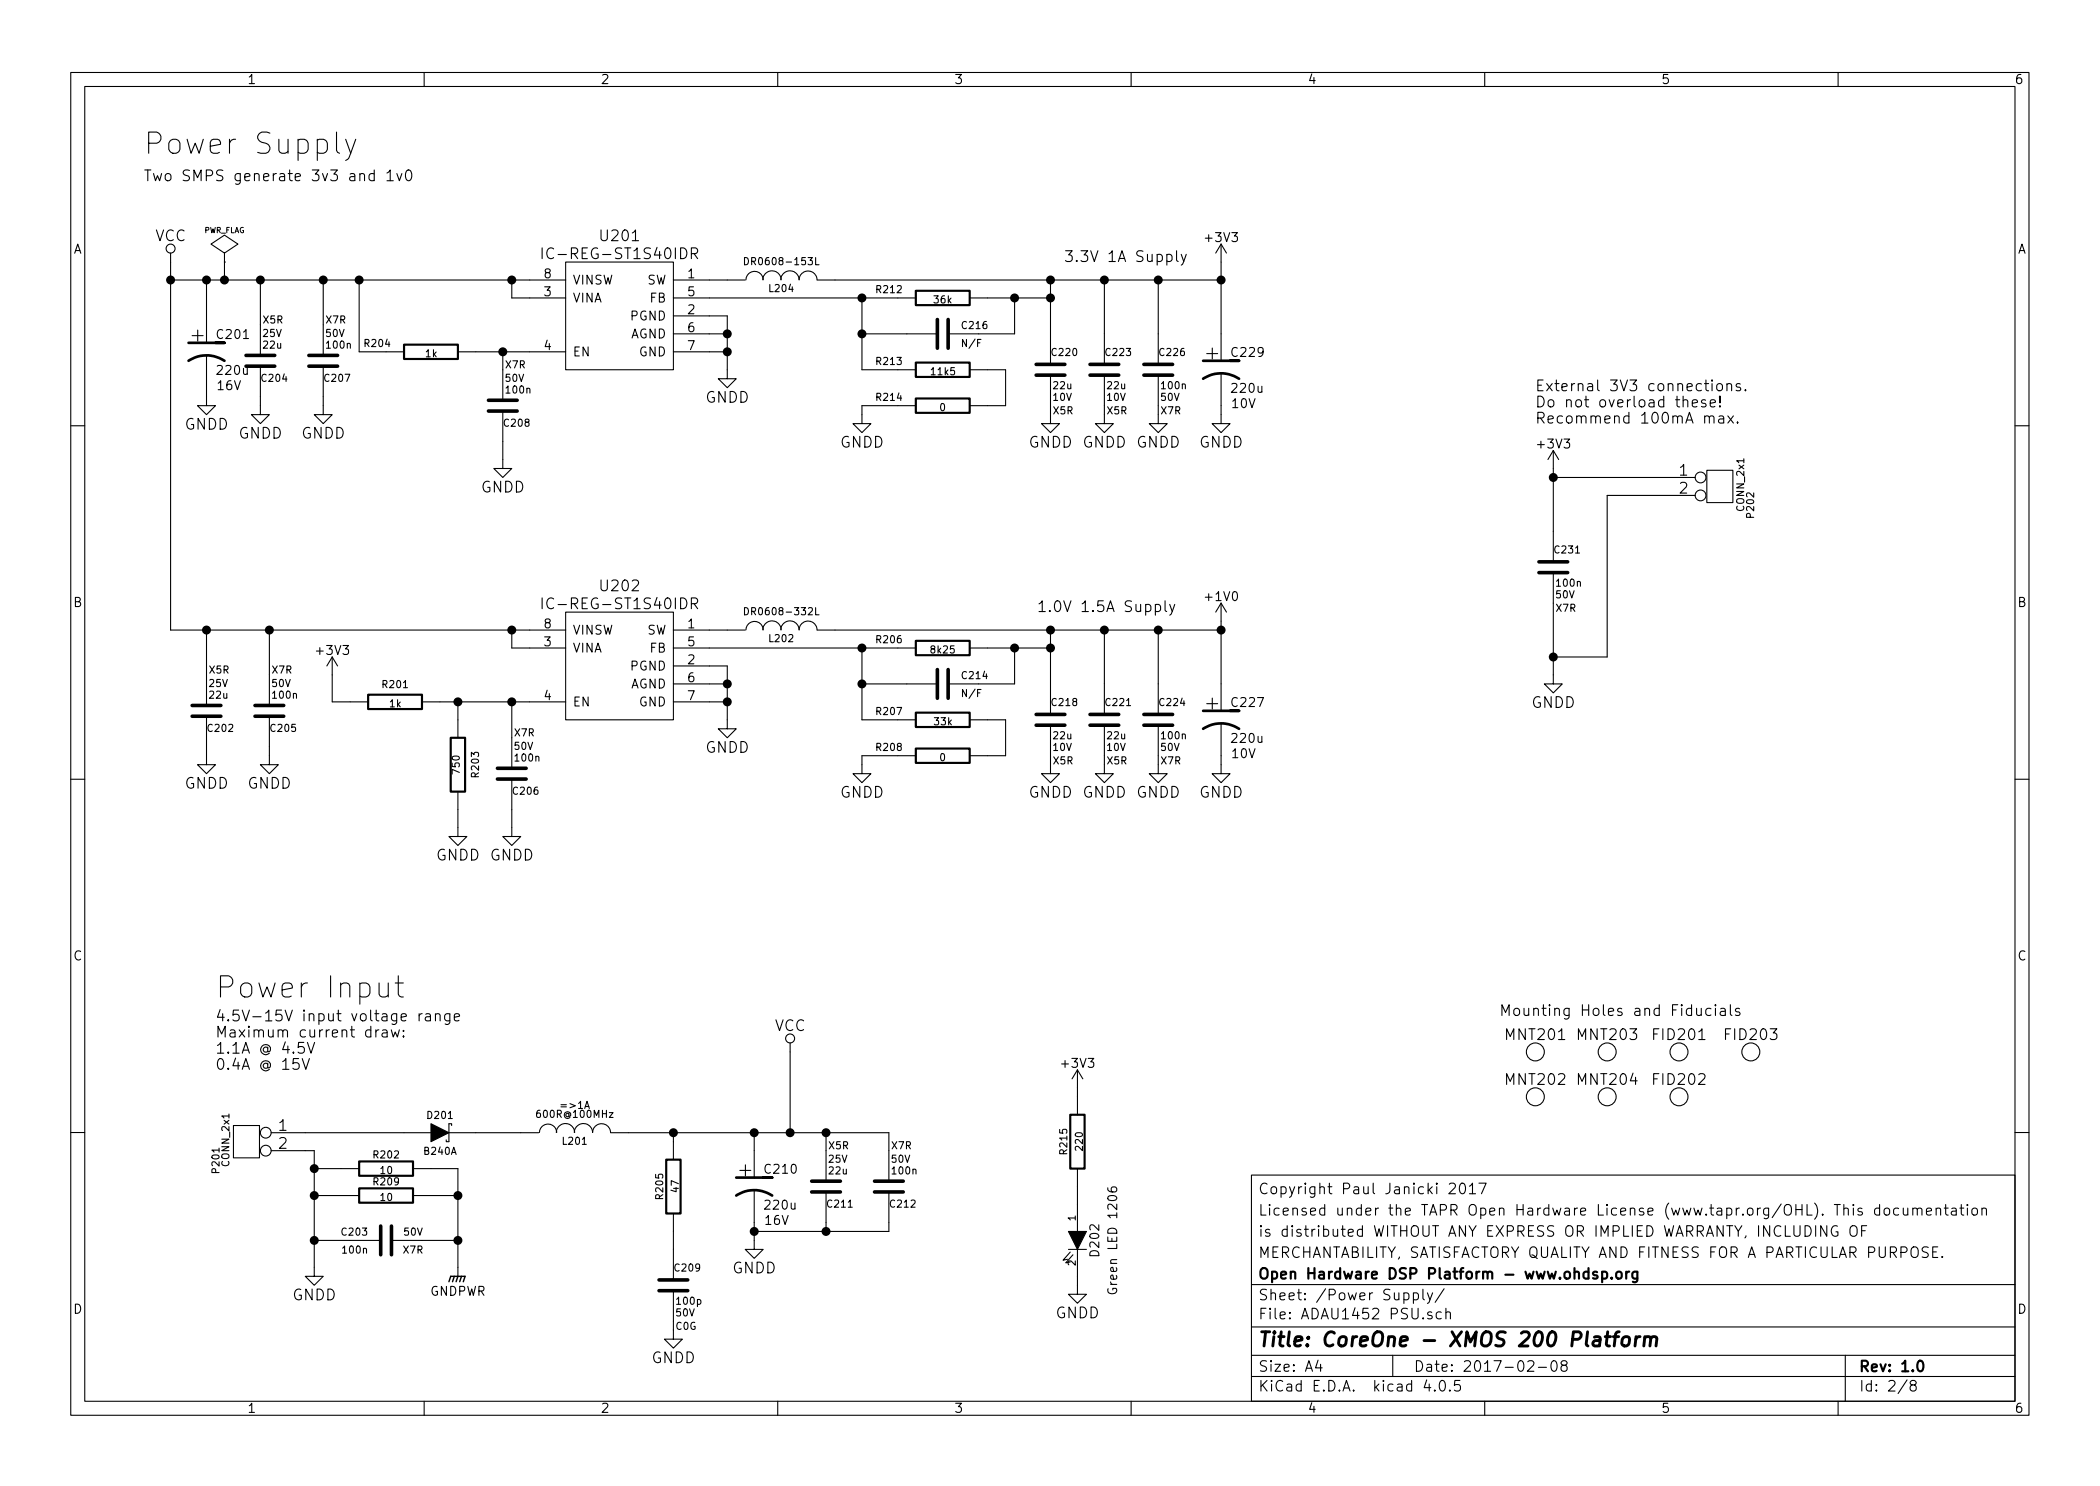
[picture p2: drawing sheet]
EESchema Schematic File Version 2
LIBS:power
LIBS:MyKiCadLibs-Lib
LIBS:DEV-CoreOne-cache
EELAYER 25 0
EELAYER END
$Descr A4 11693 8268
encoding utf-8
Sheet 2 8
Title "CoreOne - XMOS 200 Platform"
Date "2017-02-08"
Rev "1.0"
Comp "Open Hardware DSP Platform - www.ohdsp.org"
Comment1 "MERCHANTABILITY, SATISFACTORY QUALITY AND FITNESS FOR A PARTICULAR PURPOSE."
Comment2 "is distributed WITHOUT ANY EXPRESS OR IMPLIED WARRANTY, INCLUDING OF"
Comment3 "Licensed under the TAPR Open Hardware License (www.tapr.org/OHL). This documentation"
Comment4 "Copyright Paul Janicki 2017"
$EndDescr
$Comp
L GNDD #PWR07
U 1 1
P 1150 4200
F 0 "#PWR07" H 1150 3950 60  0001 C CNN
F 1 "GNDD" H 1150 4050 60  0000 C CNN
F 2 "" H 1150 4200 60  0000 C CNN
F 3 "" H 1150 4200 60  0000 C CNN
	1    1150 4200
	1    0    0    -1  
$EndComp
$Comp
L GNDD #PWR08
U 1 1
P 4050 4000
F 0 "#PWR08" H 4050 3750 60  0001 C CNN
F 1 "GNDD" H 4050 3850 60  0000 C CNN
F 2 "" H 4050 4000 60  0000 C CNN
F 3 "" H 4050 4000 60  0000 C CNN
	1    4050 4000
	1    0    0    -1  
$EndComp
$Comp
L GNDD #PWR09
U 1 1
P 5850 4250
F 0 "#PWR09" H 5850 4000 60  0001 C CNN
F 1 "GNDD" H 5850 4100 60  0000 C CNN
F 2 "" H 5850 4250 60  0000 C CNN
F 3 "" H 5850 4250 60  0000 C CNN
	1    5850 4250
	1    0    0    -1  
$EndComp
$Comp
L GNDD #PWR010
U 1 1
P 1150 2200
F 0 "#PWR010" H 1150 1950 60  0001 C CNN
F 1 "GNDD" H 1150 2050 60  0000 C CNN
F 2 "" H 1150 2200 60  0000 C CNN
F 3 "" H 1150 2200 60  0000 C CNN
	1    1150 2200
	1    0    0    -1  
$EndComp
$Comp
L VCC #PWR011
U 1 1
P 950 1450
F 0 "#PWR011" H 950 1300 60  0001 C CNN
F 1 "VCC" H 950 1600 60  0000 C CNN
F 2 "" H 950 1450 60  0000 C CNN
F 3 "" H 950 1450 60  0000 C CNN
	1    950  1450
	1    0    0    -1  
$EndComp
$Comp
L GNDD #PWR012
U 1 1
P 1500 4200
F 0 "#PWR012" H 1500 3950 60  0001 C CNN
F 1 "GNDD" H 1500 4050 60  0000 C CNN
F 2 "" H 1500 4200 60  0000 C CNN
F 3 "" H 1500 4200 60  0000 C CNN
	1    1500 4200
	1    0    0    -1  
$EndComp
$Comp
L GNDD #PWR013
U 1 1
P 6450 4250
F 0 "#PWR013" H 6450 4000 60  0001 C CNN
F 1 "GNDD" H 6450 4100 60  0000 C CNN
F 2 "" H 6450 4250 60  0000 C CNN
F 3 "" H 6450 4250 60  0000 C CNN
	1    6450 4250
	1    0    0    -1  
$EndComp
Text Notes 800  850  0    118  ~ 0
Power Supply
$Comp
L VCC #PWR014
U 1 1
P 4400 5850
F 0 "#PWR014" H 4400 5700 60  0001 C CNN
F 1 "VCC" H 4400 6000 60  0000 C CNN
F 2 "" H 4400 5850 60  0000 C CNN
F 3 "" H 4400 5850 60  0000 C CNN
	1    4400 5850
	1    0    0    -1  
$EndComp
$Comp
L PWR_FLAG #FLG015
U 1 1
P 1250 1450
F 0 "#FLG015" H 1250 1545 30  0001 C CNN
F 1 "PWR_FLAG" H 1250 1630 30  0000 C CNN
F 2 "" H 1250 1450 60  0000 C CNN
F 3 "" H 1250 1450 60  0000 C CNN
	1    1250 1450
	1    0    0    -1  
$EndComp
$Comp
L GNDD #PWR016
U 1 1
P 1750 7050
F 0 "#PWR016" H 1750 6800 60  0001 C CNN
F 1 "GNDD" H 1750 6900 60  0000 C CNN
F 2 "" H 1750 7050 60  0000 C CNN
F 3 "" H 1750 7050 60  0000 C CNN
	1    1750 7050
	1    0    0    -1  
$EndComp
$Comp
L GNDD #PWR017
U 1 1
P 4200 6900
F 0 "#PWR017" H 4200 6650 60  0001 C CNN
F 1 "GNDD" H 4200 6750 60  0000 C CNN
F 2 "" H 4200 6900 60  0000 C CNN
F 3 "" H 4200 6900 60  0000 C CNN
	1    4200 6900
	1    0    0    -1  
$EndComp
$Comp
L GNDD #PWR018
U 1 1
P 3750 7400
F 0 "#PWR018" H 3750 7150 60  0001 C CNN
F 1 "GNDD" H 3750 7250 60  0000 C CNN
F 2 "" H 3750 7400 60  0000 C CNN
F 3 "" H 3750 7400 60  0000 C CNN
	1    3750 7400
	1    0    0    -1  
$EndComp
Text Notes 1200 5950 0    60   ~ 0
4.5V-15V input voltage range\nMaximum current draw:\n1.1A @ 4.5V\n0.4A @ 15V
$Comp
L LED D202
U 1 1
P 6000 6900
F 0 "D202" H 6000 7000 50  0000 C CNN
F 1 "Green LED 1206" H 6000 7100 50  0000 C CNN
F 2 "MyKiCadLibs-Footprints:SMD-1206" H 6000 6900 60  0001 C CNN
F 3 "" H 6000 6900 60  0000 C CNN
F 4 "1206" H 6000 6900 60  0001 C CNN "Size"
F 5 "Green LED - SMD - Vf 1.8V to 2.2V" H 6000 6900 60  0001 C CNN "Description"
	1    6000 6900
	0    1    1    0   
$EndComp
$Comp
L GNDD #PWR019
U 1 1
P 6000 7150
F 0 "#PWR019" H 6000 6900 60  0001 C CNN
F 1 "GNDD" H 6000 7000 60  0000 C CNN
F 2 "" H 6000 7150 60  0000 C CNN
F 3 "" H 6000 7150 60  0000 C CNN
	1    6000 7150
	1    0    0    -1  
$EndComp
Text Notes 1200 5550 0    118  ~ 0
Power Input
Text Notes 800  1000 0    60   ~ 0
Two SMPS generate 3v3 and 1v0
$Comp
L GNDD #PWR020
U 1 1
P 6150 4250
F 0 "#PWR020" H 6150 4000 60  0001 C CNN
F 1 "GNDD" H 6150 4100 60  0000 C CNN
F 2 "" H 6150 4250 60  0000 C CNN
F 3 "" H 6150 4250 60  0000 C CNN
	1    6150 4250
	1    0    0    -1  
$EndComp
Text Notes 5775 3400 0    60   ~ 0
1.0V 1.5A Supply
Text Notes 8550 2350 0    60   ~ 0
External 3V3 connections.\nDo not overload these!\nRecommend 100mA max.\n
$Comp
L MNT_HOLE MNT201
U 1 1
P 8550 5850
F 0 "MNT201" H 8550 5950 60  0000 C CNN
F 1 "MNT_HOLE" H 8550 5950 60  0001 C CNN
F 2 "MyKiCadLibs-Footprints:MNT_HOLE_3.2mm" H 8550 5950 60  0001 C CNN
F 3 "" H 8550 5950 60  0000 C CNN
F 4 "Mounting hole" H 8550 5850 60  0001 C CNN "Description"
	1    8550 5850
	1    0    0    -1  
$EndComp
Text Notes 8350 5650 0    60   ~ 0
Mounting Holes and Fiducials
$Comp
L MNT_HOLE FID201
U 1 1
P 9350 5850
F 0 "FID201" H 9350 5950 60  0000 C CNN
F 1 "MNT_HOLE" H 9350 5950 60  0001 C CNN
F 2 "MyKiCadLibs-Footprints:FID-1MM-3MM" H 9350 5950 60  0001 C CNN
F 3 "" H 9350 5950 60  0000 C CNN
F 4 "Fiducial" H 9350 5850 60  0001 C CNN "Description"
	1    9350 5850
	1    0    0    -1  
$EndComp
$Comp
L CP1 C201
U 1 1
P 1150 1950
F 0 "C201" H 1200 2050 50  0000 L CNN
F 1 "220u" H 1200 1850 50  0000 L CNN
F 2 "MyKiCadLibs-Footprints:CAP-TH-D6.3mmP2.5mm" H 1150 1950 60  0001 C CNN
F 3 "" H 1150 1950 60  0000 C CNN
F 4 "16V" H 1205 1765 50  0000 L CNN "Voltage"
F 5 "2.5mm pitch, 6.3mm diameter" H 1150 2250 40  0001 L CNN "Type"
F 6 "Aluminium electrolytic capacitor" H 1150 2350 40  0001 L CNN "Description"
	1    1150 1950
	1    0    0    -1  
$EndComp
$Comp
L CP1 C210
U 1 1
P 4200 6600
F 0 "C210" H 4250 6700 50  0000 L CNN
F 1 "220u" H 4250 6500 50  0000 L CNN
F 2 "MyKiCadLibs-Footprints:CAP-TH-D6.3mmP2.5mm" H 4200 6600 60  0001 C CNN
F 3 "" H 4200 6600 60  0000 C CNN
F 4 "16V" H 4255 6415 50  0000 L CNN "Voltage"
F 5 "2.5mm pitch, 6.3mm diameter" H 4200 6900 40  0001 L CNN "Type"
F 6 "Aluminium electrolytic capacitor" H 4200 7000 40  0001 L CNN "Description"
	1    4200 6600
	1    0    0    -1  
$EndComp
$Comp
L C C209
U 1 1
P 3750 7150
F 0 "C209" H 3750 7250 40  0000 L CNN
F 1 "100p" H 3760 7065 40  0000 L CNN
F 2 "MyKiCadLibs-Footprints:SMD-0805" H 3788 7000 30  0001 C CNN
F 3 "" H 3750 7250 60  0000 C CNN
F 4 "50V" H 3815 7000 40  0000 C CNN "Voltage"
F 5 "C0G" H 3820 6925 40  0000 C CNN "Type"
F 6 "Ceramic capacitor" H 3750 7450 40  0001 L CNN "Description"
F 7 "5%" H 4150 7650 40  0001 C CNN "Tolerance"
F 8 "0805" H 3750 7150 60  0001 C CNN "Size"
	1    3750 7150
	1    0    0    -1  
$EndComp
$Comp
L CP1 C227
U 1 1
P 6800 4000
F 0 "C227" H 6850 4100 50  0000 L CNN
F 1 "220u" H 6850 3900 50  0000 L CNN
F 2 "MyKiCadLibs-Footprints:CAP-TH-D6.3mmP2.5mm" H 6800 4000 60  0001 C CNN
F 3 "" H 6800 4000 60  0000 C CNN
F 4 "10V" H 6855 3815 50  0000 L CNN "Voltage"
F 5 "2.5mm pitch, 6.3mm diameter" H 6800 4300 40  0001 L CNN "Type"
F 6 "Low impedance aluminium electrolytic capacitor - Panasonic FC, FR or similar" H 6800 4400 40  0001 L CNN "Description"
	1    6800 4000
	1    0    0    -1  
$EndComp
$Comp
L INDUCTOR L201
U 1 1
P 3200 6300
F 0 "L201" V 3150 6300 40  0000 C CNN
F 1 "600R@100MHz" V 3300 6300 40  0000 C CNN
F 2 "MyKiCadLibs-Footprints:SMD-0805" H 3200 6300 60  0001 C CNN
F 3 "" H 3200 6300 60  0000 C CNN
F 4 "=>1A" V 3350 6300 40  0000 C CNN "Current"
F 5 "Ferrite bead, current rating 1A or higher, 600R@100MHz" V 3400 6350 40  0001 C CNN "Description"
F 6 "0805" V 3200 6300 60  0001 C CNN "Size"
	1    3200 6300
	0    -1   -1   0   
$EndComp
$Comp
L CONN_2x1 P201
U 1 1
P 1700 6300
F 0 "P201" V 2195 6145 40  0000 C CNN
F 1 "CONN_2x1" V 2140 6260 40  0000 C CNN
F 2 "MyKiCadLibs-Footprints:CONN-2WAY-2.54mm-3.81mm-SPACING" H 2040 6190 60  0001 C CNN
F 3 "" H 2040 6190 60  0000 C CNN
F 4 "2 way screw terminal, any 2.54mm to 3.81mm pitch part" H 1950 6050 40  0001 C CNN "Description"
	1    1700 6300
	-1   0    0    -1  
$EndComp
$Comp
L CONN_2x1 P202
U 1 1
P 9250 2650
F 0 "P202" V 9745 2495 40  0000 C CNN
F 1 "CONN_2x1" V 9690 2610 40  0000 C CNN
F 2 "MyKiCadLibs-Footprints:CONN_SIL_2_1MM" H 9590 2540 60  0001 C CNN
F 3 "" H 9590 2540 60  0000 C CNN
F 4 "1x2 2.54mm pitch pin header" H 9500 2400 40  0001 C CNN "Description"
	1    9250 2650
	1    0    0    -1  
$EndComp
$Comp
L C C212
U 1 1
P 4950 6600
F 0 "C212" H 4950 6700 40  0000 L CNN
F 1 "100n" H 4960 6515 40  0000 L CNN
F 2 "MyKiCadLibs-Footprints:SMD-0805" H 4988 6450 30  0001 C CNN
F 3 "" H 4950 6700 60  0000 C CNN
F 4 "50V" H 5015 6450 40  0000 C CNN "Voltage"
F 5 "X7R" H 5020 6375 40  0000 C CNN "Type"
F 6 "Ceramic capacitor" H 4950 6900 40  0001 L CNN "Description"
F 7 "10%" H 5350 7100 40  0001 C CNN "Tolerance"
F 8 "0805" H 4950 6600 60  0001 C CNN "Size"
	1    4950 6600
	1    0    0    1   
$EndComp
$Comp
L C C211
U 1 1
P 4600 6600
F 0 "C211" H 4600 6700 40  0000 L CNN
F 1 "22u" H 4610 6515 40  0000 L CNN
F 2 "MyKiCadLibs-Footprints:SMD-0805" H 4638 6450 30  0001 C CNN
F 3 "" H 4600 6700 60  0000 C CNN
F 4 "25V" H 4665 6450 40  0000 C CNN "Voltage"
F 5 "X5R" H 4670 6375 40  0000 C CNN "Type"
F 6 "Ceramic capacitor" H 4600 6900 40  0001 L CNN "Description"
F 7 "20%" H 5000 7100 40  0001 C CNN "Tolerance"
F 8 "0805" H 4600 6600 60  0001 C CNN "Size"
	1    4600 6600
	1    0    0    1   
$EndComp
$Comp
L C C231
U 1 1
P 8650 3150
F 0 "C231" H 8650 3250 40  0000 L CNN
F 1 "100n" H 8660 3065 40  0000 L CNN
F 2 "MyKiCadLibs-Footprints:SMD-0805" H 8688 3000 30  0001 C CNN
F 3 "" H 8650 3250 60  0000 C CNN
F 4 "50V" H 8715 3000 40  0000 C CNN "Voltage"
F 5 "X7R" H 8720 2925 40  0000 C CNN "Type"
F 6 "Ceramic capacitor" H 8650 3450 40  0001 L CNN "Description"
F 7 "10%" H 9050 3650 40  0001 C CNN "Tolerance"
F 8 "0805" H 8650 3150 60  0001 C CNN "Size"
	1    8650 3150
	1    0    0    -1  
$EndComp
$Comp
L C C218
U 1 1
P 5850 4000
F 0 "C218" H 5850 4100 40  0000 L CNN
F 1 "22u" H 5860 3915 40  0000 L CNN
F 2 "MyKiCadLibs-Footprints:SMD-0805" H 5888 3850 30  0001 C CNN
F 3 "" H 5850 4100 60  0000 C CNN
F 4 "10V" H 5915 3850 40  0000 C CNN "Voltage"
F 5 "X5R" H 5920 3775 40  0000 C CNN "Type"
F 6 "Ceramic capacitor" H 5850 4300 40  0001 L CNN "Description"
F 7 "20%" H 6250 4500 40  0001 C CNN "Tolerance"
F 8 "0805" H 5850 4000 60  0001 C CNN "Size"
	1    5850 4000
	1    0    0    -1  
$EndComp
$Comp
L C C221
U 1 1
P 6150 4000
F 0 "C221" H 6150 4100 40  0000 L CNN
F 1 "22u" H 6160 3915 40  0000 L CNN
F 2 "MyKiCadLibs-Footprints:SMD-0805" H 6188 3850 30  0001 C CNN
F 3 "" H 6150 4100 60  0000 C CNN
F 4 "10V" H 6215 3850 40  0000 C CNN "Voltage"
F 5 "X5R" H 6220 3775 40  0000 C CNN "Type"
F 6 "Ceramic capacitor" H 6150 4300 40  0001 L CNN "Description"
F 7 "20%" H 6550 4500 40  0001 C CNN "Tolerance"
F 8 "0805" H 6150 4000 60  0001 C CNN "Size"
	1    6150 4000
	1    0    0    -1  
$EndComp
$Comp
L C C224
U 1 1
P 6450 4000
F 0 "C224" H 6450 4100 40  0000 L CNN
F 1 "100n" H 6460 3915 40  0000 L CNN
F 2 "MyKiCadLibs-Footprints:SMD-0805" H 6488 3850 30  0001 C CNN
F 3 "" H 6450 4100 60  0000 C CNN
F 4 "50V" H 6515 3850 40  0000 C CNN "Voltage"
F 5 "X7R" H 6520 3775 40  0000 C CNN "Type"
F 6 "Ceramic capacitor" H 6450 4300 40  0001 L CNN "Description"
F 7 "10%" H 6850 4500 40  0001 C CNN "Tolerance"
F 8 "0805" H 6450 4000 60  0001 C CNN "Size"
	1    6450 4000
	1    0    0    -1  
$EndComp
$Comp
L C C205
U 1 1
P 1500 3950
F 0 "C205" H 1500 4050 40  0000 L CNN
F 1 "100n" H 1510 3865 40  0000 L CNN
F 2 "MyKiCadLibs-Footprints:SMD-0805" H 1538 3800 30  0001 C CNN
F 3 "" H 1500 4050 60  0000 C CNN
F 4 "50V" H 1565 3800 40  0000 C CNN "Voltage"
F 5 "X7R" H 1570 3725 40  0000 C CNN "Type"
F 6 "Ceramic capacitor" H 1500 4250 40  0001 L CNN "Description"
F 7 "10%" H 1900 4450 40  0001 C CNN "Tolerance"
F 8 "0805" H 1500 3950 60  0001 C CNN "Size"
	1    1500 3950
	1    0    0    1   
$EndComp
$Comp
L C C202
U 1 1
P 1150 3950
F 0 "C202" H 1150 4050 40  0000 L CNN
F 1 "22u" H 1160 3865 40  0000 L CNN
F 2 "MyKiCadLibs-Footprints:SMD-0805" H 1188 3800 30  0001 C CNN
F 3 "" H 1150 4050 60  0000 C CNN
F 4 "25V" H 1215 3800 40  0000 C CNN "Voltage"
F 5 "X5R" H 1220 3725 40  0000 C CNN "Type"
F 6 "Ceramic capacitor" H 1150 4250 40  0001 L CNN "Description"
F 7 "20%" H 1550 4450 40  0001 C CNN "Tolerance"
F 8 "0805" H 1150 3950 60  0001 C CNN "Size"
	1    1150 3950
	1    0    0    1   
$EndComp
$Comp
L R R201
U 1 1
P 2200 3900
F 0 "R201" V 2100 3900 40  0000 C CNN
F 1 "1k" V 2207 3901 40  0000 C CNN
F 2 "MyKiCadLibs-Footprints:SMD-0805" V 2130 3900 30  0001 C CNN
F 3 "" V 2120 3900 30  0000 C CNN
F 4 "100mW" V 2300 3900 40  0001 C CNN "Power"
F 5 "Thick or thin film resistor" V 2445 3900 40  0001 C CNN "Description"
F 6 "0805" V 2375 3900 40  0001 C CNN "Size"
F 7 "1%" V 2525 3900 40  0001 C CNN "Tolerance"
	1    2200 3900
	0    1    1    0   
$EndComp
$Comp
L R R206
U 1 1
P 5250 3600
F 0 "R206" V 5200 3900 40  0000 C CNN
F 1 "8k25" V 5257 3601 40  0000 C CNN
F 2 "MyKiCadLibs-Footprints:SMD-0805" V 5180 3600 30  0001 C CNN
F 3 "" V 5170 3600 30  0000 C CNN
F 4 "100mW" V 5350 3600 40  0001 C CNN "Power"
F 5 "Thick or thin film resistor" V 5495 3600 40  0001 C CNN "Description"
F 6 "0805" V 5425 3600 40  0001 C CNN "Size"
F 7 "1%" V 5575 3600 40  0001 C CNN "Tolerance"
	1    5250 3600
	0    -1   1    0   
$EndComp
$Comp
L R R207
U 1 1
P 5250 4000
F 0 "R207" V 5200 3700 40  0000 C CNN
F 1 "33k" V 5257 4001 40  0000 C CNN
F 2 "MyKiCadLibs-Footprints:SMD-0805" V 5180 4000 30  0001 C CNN
F 3 "" V 5170 4000 30  0000 C CNN
F 4 "100mW" V 5350 4000 40  0001 C CNN "Power"
F 5 "Thick or thin film resistor" V 5495 4000 40  0001 C CNN "Description"
F 6 "0805" V 5425 4000 40  0001 C CNN "Size"
F 7 "1%" V 5575 4000 40  0001 C CNN "Tolerance"
	1    5250 4000
	0    1    1    0   
$EndComp
$Comp
L R R208
U 1 1
P 5250 4200
F 0 "R208" V 5200 4500 40  0000 C CNN
F 1 "0" V 5257 4201 40  0000 C CNN
F 2 "MyKiCadLibs-Footprints:SMD-0805" V 5180 4200 30  0001 C CNN
F 3 "" V 5170 4200 30  0000 C CNN
F 4 "100mW" V 5350 4200 40  0001 C CNN "Power"
F 5 "Thick or thin film resistor" V 5495 4200 40  0001 C CNN "Description"
F 6 "0805" V 5425 4200 40  0001 C CNN "Size"
F 7 "1%" V 5575 4200 40  0001 C CNN "Tolerance"
	1    5250 4200
	0    -1   1    0   
$EndComp
$Comp
L R R205
U 1 1
P 3750 6600
F 0 "R205" V 3670 6600 40  0000 C CNN
F 1 "47" V 3757 6601 40  0000 C CNN
F 2 "MyKiCadLibs-Footprints:SMD-0805" V 3680 6600 30  0001 C CNN
F 3 "" V 3670 6600 30  0000 C CNN
F 4 "100mW" V 3850 6600 40  0001 C CNN "Power"
F 5 "Thick or thin film resistor" V 3995 6600 40  0001 C CNN "Description"
F 6 "0805" V 3925 6600 40  0001 C CNN "Size"
F 7 "1%" V 4075 6600 40  0001 C CNN "Tolerance"
	1    3750 6600
	1    0    0    -1  
$EndComp
$Comp
L R R215
U 1 1
P 6000 6350
F 0 "R215" V 5920 6350 40  0000 C CNN
F 1 "220" V 6007 6351 40  0000 C CNN
F 2 "MyKiCadLibs-Footprints:SMD-0805" V 5930 6350 30  0001 C CNN
F 3 "" V 5920 6350 30  0000 C CNN
F 4 "100mW" V 6100 6350 40  0001 C CNN "Power"
F 5 "Thick or thin film resistor" V 6245 6350 40  0001 C CNN "Description"
F 6 "0805" V 6175 6350 40  0001 C CNN "Size"
F 7 "1%" V 6325 6350 40  0001 C CNN "Tolerance"
	1    6000 6350
	1    0    0    -1  
$EndComp
$Comp
L SCHOTTKY_DIODE D201
U 1 1
P 2450 6300
F 0 "D201" H 2450 6400 40  0000 C CNN
F 1 "B240A" H 2450 6200 40  0000 C CNN
F 2 "MyKiCadLibs-Footprints:DIODE-SMA" H 2450 6300 60  0001 C CNN
F 3 "~" H 2450 6300 60  0000 C CNN
F 4 "B240A 2A 40V Schottky Rectifier - SMA (DO-214AC)" H 2450 6300 60  0001 C CNN "Description"
	1    2450 6300
	1    0    0    -1  
$EndComp
$Comp
L MNT_HOLE MNT203
U 1 1
P 8950 5850
F 0 "MNT203" H 8950 5950 60  0000 C CNN
F 1 "MNT_HOLE" H 8950 5950 60  0001 C CNN
F 2 "MyKiCadLibs-Footprints:MNT_HOLE_3.2mm" H 8950 5950 60  0001 C CNN
F 3 "" H 8950 5950 60  0000 C CNN
F 4 "Mounting hole" H 8950 5850 60  0001 C CNN "Description"
	1    8950 5850
	1    0    0    -1  
$EndComp
$Comp
L MNT_HOLE MNT202
U 1 1
P 8550 6100
F 0 "MNT202" H 8550 6200 60  0000 C CNN
F 1 "MNT_HOLE" H 8550 6200 60  0001 C CNN
F 2 "MyKiCadLibs-Footprints:MNT_HOLE_3.2mm" H 8550 6200 60  0001 C CNN
F 3 "" H 8550 6200 60  0000 C CNN
F 4 "Mounting hole" H 8550 6100 60  0001 C CNN "Description"
	1    8550 6100
	1    0    0    -1  
$EndComp
$Comp
L MNT_HOLE MNT204
U 1 1
P 8950 6100
F 0 "MNT204" H 8950 6200 60  0000 C CNN
F 1 "MNT_HOLE" H 8950 6200 60  0001 C CNN
F 2 "MyKiCadLibs-Footprints:MNT_HOLE_3.2mm" H 8950 6200 60  0001 C CNN
F 3 "" H 8950 6200 60  0000 C CNN
F 4 "Mounting hole" H 8950 6100 60  0001 C CNN "Description"
	1    8950 6100
	1    0    0    -1  
$EndComp
$Comp
L MNT_HOLE FID203
U 1 1
P 9750 5850
F 0 "FID203" H 9750 5950 60  0000 C CNN
F 1 "MNT_HOLE" H 9750 5950 60  0001 C CNN
F 2 "MyKiCadLibs-Footprints:FID-1MM-3MM" H 9750 5950 60  0001 C CNN
F 3 "" H 9750 5950 60  0000 C CNN
F 4 "Fiducial" H 9750 5850 60  0001 C CNN "Description"
	1    9750 5850
	1    0    0    -1  
$EndComp
$Comp
L GNDD #PWR021
U 1 1
P 6800 4250
F 0 "#PWR021" H 6800 4000 60  0001 C CNN
F 1 "GNDD" H 6800 4100 60  0000 C CNN
F 2 "" H 6800 4250 60  0000 C CNN
F 3 "" H 6800 4250 60  0000 C CNN
	1    6800 4250
	1    0    0    -1  
$EndComp
$Comp
L GNDD #PWR022
U 1 1
P 4800 4250
F 0 "#PWR022" H 4800 4000 60  0001 C CNN
F 1 "GNDD" H 4800 4100 60  0000 C CNN
F 2 "" H 4800 4250 60  0000 C CNN
F 3 "" H 4800 4250 60  0000 C CNN
	1    4800 4250
	1    0    0    -1  
$EndComp
$Comp
L GNDD #PWR023
U 1 1
P 1450 2250
F 0 "#PWR023" H 1450 2000 60  0001 C CNN
F 1 "GNDD" H 1450 2100 60  0000 C CNN
F 2 "" H 1450 2250 60  0000 C CNN
F 3 "" H 1450 2250 60  0000 C CNN
	1    1450 2250
	1    0    0    -1  
$EndComp
$Comp
L GNDD #PWR024
U 1 1
P 4050 2050
F 0 "#PWR024" H 4050 1800 60  0001 C CNN
F 1 "GNDD" H 4050 1900 60  0000 C CNN
F 2 "" H 4050 2050 60  0000 C CNN
F 3 "" H 4050 2050 60  0000 C CNN
	1    4050 2050
	1    0    0    -1  
$EndComp
$Comp
L GNDD #PWR025
U 1 1
P 5850 2300
F 0 "#PWR025" H 5850 2050 60  0001 C CNN
F 1 "GNDD" H 5850 2150 60  0000 C CNN
F 2 "" H 5850 2300 60  0000 C CNN
F 3 "" H 5850 2300 60  0000 C CNN
	1    5850 2300
	1    0    0    -1  
$EndComp
$Comp
L GNDD #PWR026
U 1 1
P 1800 2250
F 0 "#PWR026" H 1800 2000 60  0001 C CNN
F 1 "GNDD" H 1800 2100 60  0000 C CNN
F 2 "" H 1800 2250 60  0000 C CNN
F 3 "" H 1800 2250 60  0000 C CNN
	1    1800 2250
	1    0    0    -1  
$EndComp
$Comp
L GNDD #PWR027
U 1 1
P 6450 2300
F 0 "#PWR027" H 6450 2050 60  0001 C CNN
F 1 "GNDD" H 6450 2150 60  0000 C CNN
F 2 "" H 6450 2300 60  0000 C CNN
F 3 "" H 6450 2300 60  0000 C CNN
	1    6450 2300
	1    0    0    -1  
$EndComp
$Comp
L GNDD #PWR028
U 1 1
P 6150 2300
F 0 "#PWR028" H 6150 2050 60  0001 C CNN
F 1 "GNDD" H 6150 2150 60  0000 C CNN
F 2 "" H 6150 2300 60  0000 C CNN
F 3 "" H 6150 2300 60  0000 C CNN
	1    6150 2300
	1    0    0    -1  
$EndComp
Text Notes 5925 1450 0    60   ~ 0
3.3V 1A Supply
$Comp
L CP1 C229
U 1 1
P 6800 2050
F 0 "C229" H 6850 2150 50  0000 L CNN
F 1 "220u" H 6850 1950 50  0000 L CNN
F 2 "MyKiCadLibs-Footprints:CAP-TH-D6.3mmP2.5mm" H 6800 2050 60  0001 C CNN
F 3 "" H 6800 2050 60  0000 C CNN
F 4 "10V" H 6855 1865 50  0000 L CNN "Voltage"
F 5 "2.5mm pitch, 6.3mm diameter" H 6800 2350 40  0001 L CNN "Type"
F 6 "Low impedance aluminium electrolytic capacitor - Panasonic FC, FR or similar" H 6800 2450 40  0001 L CNN "Description"
	1    6800 2050
	1    0    0    -1  
$EndComp
$Comp
L INDUCTOR L204
U 1 1
P 4350 1550
F 0 "L204" V 4300 1550 40  0000 C CNN
F 1 "DR0608-153L" V 4450 1550 40  0000 C CNN
F 2 "MyKiCadLibs-Footprints:IND-TH-DR0608" H 4350 1550 60  0001 C CNN
F 3 "" H 4350 1550 60  0000 C CNN
F 4 "2.7A" V 4500 1550 40  0001 C CNN "Current"
F 5 "Coilcraft DR0608-153L DCR=0.052Ohm Isat=2.7A Irms=2.7A" V 4550 1600 40  0001 C CNN "Description"
	1    4350 1550
	0    -1   -1   0   
$EndComp
$Comp
L C C220
U 1 1
P 5850 2050
F 0 "C220" H 5850 2150 40  0000 L CNN
F 1 "22u" H 5860 1965 40  0000 L CNN
F 2 "MyKiCadLibs-Footprints:SMD-0805" H 5888 1900 30  0001 C CNN
F 3 "" H 5850 2150 60  0000 C CNN
F 4 "10V" H 5915 1900 40  0000 C CNN "Voltage"
F 5 "X5R" H 5920 1825 40  0000 C CNN "Type"
F 6 "Ceramic capacitor" H 5850 2350 40  0001 L CNN "Description"
F 7 "20%" H 6250 2550 40  0001 C CNN "Tolerance"
F 8 "0805" H 5850 2050 60  0001 C CNN "Size"
	1    5850 2050
	1    0    0    -1  
$EndComp
$Comp
L C C223
U 1 1
P 6150 2050
F 0 "C223" H 6150 2150 40  0000 L CNN
F 1 "22u" H 6160 1965 40  0000 L CNN
F 2 "MyKiCadLibs-Footprints:SMD-0805" H 6188 1900 30  0001 C CNN
F 3 "" H 6150 2150 60  0000 C CNN
F 4 "10V" H 6215 1900 40  0000 C CNN "Voltage"
F 5 "X5R" H 6220 1825 40  0000 C CNN "Type"
F 6 "Ceramic capacitor" H 6150 2350 40  0001 L CNN "Description"
F 7 "20%" H 6550 2550 40  0001 C CNN "Tolerance"
F 8 "0805" H 6150 2050 60  0001 C CNN "Size"
	1    6150 2050
	1    0    0    -1  
$EndComp
$Comp
L C C226
U 1 1
P 6450 2050
F 0 "C226" H 6450 2150 40  0000 L CNN
F 1 "100n" H 6460 1965 40  0000 L CNN
F 2 "MyKiCadLibs-Footprints:SMD-0805" H 6488 1900 30  0001 C CNN
F 3 "" H 6450 2150 60  0000 C CNN
F 4 "50V" H 6515 1900 40  0000 C CNN "Voltage"
F 5 "X7R" H 6520 1825 40  0000 C CNN "Type"
F 6 "Ceramic capacitor" H 6450 2350 40  0001 L CNN "Description"
F 7 "10%" H 6850 2550 40  0001 C CNN "Tolerance"
F 8 "0805" H 6450 2050 60  0001 C CNN "Size"
	1    6450 2050
	1    0    0    -1  
$EndComp
$Comp
L C C207
U 1 1
P 1800 2000
F 0 "C207" H 1800 2100 40  0000 L CNN
F 1 "100n" H 1810 1915 40  0000 L CNN
F 2 "MyKiCadLibs-Footprints:SMD-0805" H 1838 1850 30  0001 C CNN
F 3 "" H 1800 2100 60  0000 C CNN
F 4 "50V" H 1865 1850 40  0000 C CNN "Voltage"
F 5 "X7R" H 1870 1775 40  0000 C CNN "Type"
F 6 "Ceramic capacitor" H 1800 2300 40  0001 L CNN "Description"
F 7 "10%" H 2200 2500 40  0001 C CNN "Tolerance"
F 8 "0805" H 1800 2000 60  0001 C CNN "Size"
	1    1800 2000
	1    0    0    1   
$EndComp
$Comp
L C C204
U 1 1
P 1450 2000
F 0 "C204" H 1450 2100 40  0000 L CNN
F 1 "22u" H 1460 1915 40  0000 L CNN
F 2 "MyKiCadLibs-Footprints:SMD-0805" H 1488 1850 30  0001 C CNN
F 3 "" H 1450 2100 60  0000 C CNN
F 4 "25V" H 1515 1850 40  0000 C CNN "Voltage"
F 5 "X5R" H 1520 1775 40  0000 C CNN "Type"
F 6 "Ceramic capacitor" H 1450 2300 40  0001 L CNN "Description"
F 7 "20%" H 1850 2500 40  0001 C CNN "Tolerance"
F 8 "0805" H 1450 2000 60  0001 C CNN "Size"
	1    1450 2000
	1    0    0    1   
$EndComp
$Comp
L R R212
U 1 1
P 5250 1650
F 0 "R212" V 5200 1950 40  0000 C CNN
F 1 "36k" V 5257 1651 40  0000 C CNN
F 2 "MyKiCadLibs-Footprints:SMD-0805" V 5180 1650 30  0001 C CNN
F 3 "" V 5170 1650 30  0000 C CNN
F 4 "100mW" V 5350 1650 40  0001 C CNN "Power"
F 5 "Thick or thin film resistor" V 5495 1650 40  0001 C CNN "Description"
F 6 "0805" V 5425 1650 40  0001 C CNN "Size"
F 7 "1%" V 5575 1650 40  0001 C CNN "Tolerance"
	1    5250 1650
	0    -1   1    0   
$EndComp
$Comp
L R R213
U 1 1
P 5250 2050
F 0 "R213" V 5200 1750 40  0000 C CNN
F 1 "11k5" V 5257 2051 40  0000 C CNN
F 2 "MyKiCadLibs-Footprints:SMD-0805" V 5180 2050 30  0001 C CNN
F 3 "" V 5170 2050 30  0000 C CNN
F 4 "100mW" V 5350 2050 40  0001 C CNN "Power"
F 5 "Thick or thin film resistor" V 5495 2050 40  0001 C CNN "Description"
F 6 "0805" V 5425 2050 40  0001 C CNN "Size"
F 7 "1%" V 5575 2050 40  0001 C CNN "Tolerance"
	1    5250 2050
	0    1    1    0   
$EndComp
$Comp
L R R214
U 1 1
P 5250 2250
F 0 "R214" V 5200 2550 40  0000 C CNN
F 1 "0" V 5257 2251 40  0000 C CNN
F 2 "MyKiCadLibs-Footprints:SMD-0805" V 5180 2250 30  0001 C CNN
F 3 "" V 5170 2250 30  0000 C CNN
F 4 "100mW" V 5350 2250 40  0001 C CNN "Power"
F 5 "Thick or thin film resistor" V 5495 2250 40  0001 C CNN "Description"
F 6 "0805" V 5425 2250 40  0001 C CNN "Size"
F 7 "1%" V 5575 2250 40  0001 C CNN "Tolerance"
	1    5250 2250
	0    -1   1    0   
$EndComp
$Comp
L GNDD #PWR029
U 1 1
P 6800 2300
F 0 "#PWR029" H 6800 2050 60  0001 C CNN
F 1 "GNDD" H 6800 2150 60  0000 C CNN
F 2 "" H 6800 2300 60  0000 C CNN
F 3 "" H 6800 2300 60  0000 C CNN
	1    6800 2300
	1    0    0    -1  
$EndComp
$Comp
L GNDD #PWR030
U 1 1
P 4800 2300
F 0 "#PWR030" H 4800 2050 60  0001 C CNN
F 1 "GNDD" H 4800 2150 60  0000 C CNN
F 2 "" H 4800 2300 60  0000 C CNN
F 3 "" H 4800 2300 60  0000 C CNN
	1    4800 2300
	1    0    0    -1  
$EndComp
$Comp
L +3V3 #PWR031
U 1 1
P 6800 1450
F 0 "#PWR031" H 6800 1300 50  0001 C CNN
F 1 "+3V3" H 6800 1590 50  0000 C CNN
F 2 "" H 6800 1450 50  0000 C CNN
F 3 "" H 6800 1450 50  0000 C CNN
	1    6800 1450
	1    0    0    -1  
$EndComp
$Comp
L +3V3 #PWR032
U 1 1
P 8650 2600
F 0 "#PWR032" H 8650 2450 50  0001 C CNN
F 1 "+3V3" H 8650 2740 50  0000 C CNN
F 2 "" H 8650 2600 50  0000 C CNN
F 3 "" H 8650 2600 50  0000 C CNN
	1    8650 2600
	1    0    0    -1  
$EndComp
$Comp
L +1V0 #PWR033
U 1 1
P 6800 3450
F 0 "#PWR033" H 6800 3300 50  0001 C CNN
F 1 "+1V0" H 6800 3590 50  0000 C CNN
F 2 "" H 6800 3450 50  0000 C CNN
F 3 "" H 6800 3450 50  0000 C CNN
	1    6800 3450
	1    0    0    -1  
$EndComp
Connection ~ 4050 3900
Wire Wire Line
	4050 3900 3950 3900
Wire Wire Line
	4050 3700 4050 4000
Connection ~ 4050 1950
Wire Wire Line
	4050 1750 4050 2050
Wire Wire Line
	3950 1950 4050 1950
Connection ~ 6450 1550
Wire Wire Line
	6800 1450 6800 1850
Connection ~ 6150 1550
Connection ~ 5850 1550
Connection ~ 5850 1650
Wire Wire Line
	5500 1650 5850 1650
Wire Wire Line
	5850 1550 5850 1850
Wire Wire Line
	4650 1550 6800 1550
Wire Wire Line
	4800 2250 5000 2250
Wire Wire Line
	4800 2300 4800 2250
Wire Wire Line
	5600 2250 5500 2250
Wire Wire Line
	5600 2050 5600 2250
Wire Wire Line
	5500 2050 5600 2050
Connection ~ 4800 1650
Wire Wire Line
	4800 1650 4800 2050
Wire Wire Line
	4800 2050 5000 2050
Wire Wire Line
	3950 1650 5000 1650
Wire Wire Line
	3950 1550 4050 1550
Connection ~ 2000 1550
Wire Wire Line
	2000 1550 2000 1950
Wire Wire Line
	6800 2300 6800 2250
Wire Wire Line
	3950 1850 4050 1850
Connection ~ 2850 1550
Wire Wire Line
	2850 1550 2850 1650
Wire Wire Line
	2850 1650 2950 1650
Wire Wire Line
	1450 1550 1450 1800
Connection ~ 1450 1550
Wire Wire Line
	1450 2250 1450 2200
Wire Wire Line
	5850 2300 5850 2250
Wire Wire Line
	1800 1550 1800 1800
Connection ~ 1800 1550
Wire Wire Line
	1800 2250 1800 2200
Wire Wire Line
	6450 2300 6450 2250
Wire Wire Line
	6450 1550 6450 1850
Wire Wire Line
	6150 1550 6150 1850
Wire Wire Line
	6150 2300 6150 2250
Wire Wire Line
	950  1550 2950 1550
Connection ~ 1250 1550
Wire Wire Line
	1250 1450 1250 1550
Connection ~ 6450 3500
Wire Wire Line
	6800 3450 6800 3800
Connection ~ 6150 3500
Connection ~ 5850 3500
Connection ~ 5850 3600
Wire Wire Line
	5500 3600 5850 3600
Wire Wire Line
	5850 3500 5850 3800
Wire Wire Line
	4650 3500 6800 3500
Wire Wire Line
	4800 4200 5000 4200
Wire Wire Line
	4800 4250 4800 4200
Wire Wire Line
	5600 4200 5500 4200
Wire Wire Line
	5600 4000 5600 4200
Wire Wire Line
	5500 4000 5600 4000
Connection ~ 4800 3600
Wire Wire Line
	4800 3600 4800 4000
Wire Wire Line
	4800 4000 5000 4000
Wire Wire Line
	3950 3600 5000 3600
Wire Wire Line
	3950 3500 4050 3500
Wire Wire Line
	6800 4250 6800 4200
Wire Wire Line
	950  3500 2950 3500
Connection ~ 950  1550
Wire Wire Line
	3950 3800 4050 3800
Connection ~ 2850 3500
Wire Wire Line
	2850 3600 2850 3500
Wire Wire Line
	2950 3600 2850 3600
Wire Wire Line
	1150 3500 1150 3750
Wire Wire Line
	1150 1550 1150 1750
Connection ~ 1150 1550
Connection ~ 1150 3500
Wire Wire Line
	1150 4200 1150 4150
Wire Wire Line
	5850 4250 5850 4200
Wire Wire Line
	1150 2200 1150 2150
Wire Wire Line
	1500 3500 1500 3750
Connection ~ 1500 3500
Wire Wire Line
	1500 4200 1500 4150
Wire Wire Line
	6450 4250 6450 4200
Wire Wire Line
	1700 6300 2250 6300
Wire Wire Line
	4400 6300 4400 5850
Wire Wire Line
	4950 6300 4950 6400
Connection ~ 4400 6300
Wire Wire Line
	4600 6300 4600 6400
Connection ~ 4600 6300
Wire Wire Line
	4200 6300 4200 6400
Connection ~ 4200 6300
Wire Wire Line
	4200 6800 4200 6900
Wire Wire Line
	4600 6850 4600 6800
Connection ~ 4200 6850
Wire Wire Line
	4950 6850 4950 6800
Connection ~ 4600 6850
Wire Wire Line
	3750 6300 3750 6350
Wire Wire Line
	3750 6850 3750 6950
Connection ~ 3750 6300
Wire Wire Line
	3750 7400 3750 7350
Wire Wire Line
	1750 6400 1700 6400
Wire Wire Line
	6000 6600 6000 6700
Wire Wire Line
	6000 7150 6000 7100
Wire Wire Line
	6000 6050 6000 6100
Wire Wire Line
	2650 6300 2900 6300
Wire Wire Line
	1750 6400 1750 7050
Wire Wire Line
	8650 2600 8650 2950
Wire Wire Line
	8650 3350 8650 3750
Wire Wire Line
	6450 3500 6450 3800
Wire Wire Line
	6150 3500 6150 3800
Wire Wire Line
	6150 4250 6150 4200
$Comp
L R R204
U 1 1
P 2400 1950
F 0 "R204" V 2350 1650 40  0000 C CNN
F 1 "1k" V 2407 1951 40  0000 C CNN
F 2 "MyKiCadLibs-Footprints:SMD-0805" V 2330 1950 30  0001 C CNN
F 3 "" V 2320 1950 30  0000 C CNN
F 4 "100mW" V 2500 1950 40  0001 C CNN "Power"
F 5 "Thick or thin film resistor" V 2645 1950 40  0001 C CNN "Description"
F 6 "0805" V 2575 1950 40  0001 C CNN "Size"
F 7 "1%" V 2725 1950 40  0001 C CNN "Tolerance"
	1    2400 1950
	0    1    1    0   
$EndComp
Wire Wire Line
	2650 1950 2950 1950
Wire Wire Line
	2000 1950 2150 1950
$Comp
L C C208
U 1 1
P 2800 2250
F 0 "C208" H 2800 2350 40  0000 L CNN
F 1 "100n" H 2810 2165 40  0000 L CNN
F 2 "MyKiCadLibs-Footprints:SMD-0805" H 2838 2100 30  0001 C CNN
F 3 "" H 2800 2350 60  0000 C CNN
F 4 "50V" H 2865 2100 40  0000 C CNN "Voltage"
F 5 "X7R" H 2870 2025 40  0000 C CNN "Type"
F 6 "Ceramic capacitor" H 2800 2550 40  0001 L CNN "Description"
F 7 "10%" H 3200 2750 40  0001 C CNN "Tolerance"
F 8 "0805" H 2800 2250 60  0001 C CNN "Size"
	1    2800 2250
	1    0    0    1   
$EndComp
$Comp
L GNDD #PWR034
U 1 1
P 2800 2550
F 0 "#PWR034" H 2800 2300 60  0001 C CNN
F 1 "GNDD" H 2800 2400 60  0000 C CNN
F 2 "" H 2800 2550 60  0000 C CNN
F 3 "" H 2800 2550 60  0000 C CNN
	1    2800 2550
	1    0    0    -1  
$EndComp
Wire Wire Line
	2800 2550 2800 2450
Connection ~ 6800 1550
Connection ~ 6800 3500
$Comp
L C C216
U 1 1
P 5250 1850
F 0 "C216" V 5200 1950 40  0000 L CNN
F 1 "N/F" V 5300 1950 40  0000 L CNN
F 2 "MyKiCadLibs-Footprints:SMD-0805" H 5288 1700 30  0001 C CNN
F 3 "" H 5250 1950 60  0000 C CNN
F 4 "50V" H 5315 1700 40  0001 C CNN "Voltage"
F 5 "X7R" H 5320 1625 40  0001 C CNN "Type"
F 6 "Ceramic capacitor" H 5250 2150 40  0001 L CNN "Description"
F 7 "10%" H 5650 2350 40  0001 C CNN "Tolerance"
F 8 "0805" H 5250 1850 60  0001 C CNN "Size"
	1    5250 1850
	0    1    1    0   
$EndComp
Wire Wire Line
	5450 1850 5650 1850
Wire Wire Line
	5650 1850 5650 1650
Connection ~ 5650 1650
Wire Wire Line
	5050 1850 4800 1850
Connection ~ 4800 1850
$Comp
L C C214
U 1 1
P 5250 3800
F 0 "C214" V 5200 3900 40  0000 L CNN
F 1 "N/F" V 5300 3900 40  0000 L CNN
F 2 "MyKiCadLibs-Footprints:SMD-0805" H 5288 3650 30  0001 C CNN
F 3 "" H 5250 3900 60  0000 C CNN
F 4 "50V" H 5315 3650 40  0001 C CNN "Voltage"
F 5 "X7R" H 5320 3575 40  0001 C CNN "Type"
F 6 "Ceramic capacitor" H 5250 4100 40  0001 L CNN "Description"
F 7 "10%" H 5650 4300 40  0001 C CNN "Tolerance"
F 8 "0805" H 5250 3800 60  0001 C CNN "Size"
	1    5250 3800
	0    1    1    0   
$EndComp
Wire Wire Line
	5450 3800 5650 3800
Wire Wire Line
	5650 3800 5650 3600
Wire Wire Line
	5050 3800 4800 3800
Connection ~ 4800 3800
Connection ~ 5650 3600
$Comp
L GNDPWR #PWR035
U 1 1
P 2550 7050
F 0 "#PWR035" H 2550 6850 50  0001 C CNN
F 1 "GNDPWR" H 2550 6920 50  0000 C CNN
F 2 "" H 2550 7000 50  0000 C CNN
F 3 "" H 2550 7000 50  0000 C CNN
	1    2550 7050
	1    0    0    -1  
$EndComp
Wire Wire Line
	2550 6500 2550 7050
$Comp
L R R202
U 1 1
P 2150 6500
F 0 "R202" V 2070 6500 40  0000 C CNN
F 1 "10" V 2157 6501 40  0000 C CNN
F 2 "MyKiCadLibs-Footprints:SMD-0805" V 2080 6500 30  0001 C CNN
F 3 "" V 2070 6500 30  0000 C CNN
F 4 "100mW" V 2250 6500 40  0001 C CNN "Power"
F 5 "Thick or thin film resistor" V 2395 6500 40  0001 C CNN "Description"
F 6 "0805" V 2325 6500 40  0001 C CNN "Size"
F 7 "1%" V 2475 6500 40  0001 C CNN "Tolerance"
	1    2150 6500
	0    1    1    0   
$EndComp
$Comp
L R R209
U 1 1
P 2150 6650
F 0 "R209" V 2070 6650 40  0000 C CNN
F 1 "10" V 2157 6651 40  0000 C CNN
F 2 "MyKiCadLibs-Footprints:SMD-0805" V 2080 6650 30  0001 C CNN
F 3 "" V 2070 6650 30  0000 C CNN
F 4 "100mW" V 2250 6650 40  0001 C CNN "Power"
F 5 "Thick or thin film resistor" V 2395 6650 40  0001 C CNN "Description"
F 6 "0805" V 2325 6650 40  0001 C CNN "Size"
F 7 "1%" V 2475 6650 40  0001 C CNN "Tolerance"
	1    2150 6650
	0    1    1    0   
$EndComp
Wire Wire Line
	1900 6500 1750 6500
Connection ~ 1750 6500
Wire Wire Line
	1900 6650 1750 6650
Connection ~ 1750 6650
Wire Wire Line
	2550 6650 2400 6650
Wire Wire Line
	2550 6500 2400 6500
Connection ~ 2550 6650
$Comp
L C C203
U 1 1
P 2150 6900
F 0 "C203" V 2100 7000 40  0000 L CNN
F 1 "100n" V 2200 7000 40  0000 L CNN
F 2 "MyKiCadLibs-Footprints:SMD-0805" H 2188 6750 30  0001 C CNN
F 3 "" H 2150 7000 60  0000 C CNN
F 4 "50V" V 2100 6750 40  0000 C CNN "Voltage"
F 5 "X7R" V 2200 6750 40  0000 C CNN "Type"
F 6 "Ceramic capacitor" H 2150 7200 40  0001 L CNN "Description"
F 7 "10%" H 2550 7400 40  0001 C CNN "Tolerance"
F 8 "0805" H 2150 6900 60  0001 C CNN "Size"
	1    2150 6900
	0    -1   1    0   
$EndComp
Wire Wire Line
	2350 6900 2550 6900
Connection ~ 2550 6900
Wire Wire Line
	1950 6900 1750 6900
Connection ~ 1750 6900
Wire Wire Line
	950  1450 950  3500
$Comp
L IC-REG-ST1S40IDR U201
U 1 1
P 2950 1550
F 0 "U201" H 3450 1800 60  0000 C CNN
F 1 "IC-REG-ST1S40IDR" H 3450 1700 60  0000 C CNN
F 2 "MyKiCadLibs-Footprints:IC_SOIC_8" H 3450 900 60  0001 C CNN
F 3 "" H 2950 1550 60  0000 C CNN
F 4 "ST ST1S31 SO8 3 A DC step-down switching regulator" H 3450 1000 60  0001 C CNN "Description"
	1    2950 1550
	1    0    0    -1  
$EndComp
Wire Wire Line
	3950 1750 4050 1750
Connection ~ 4050 1850
Wire Wire Line
	2800 2050 2800 1950
Connection ~ 2800 1950
$Comp
L +3V3 #PWR036
U 1 1
P 6000 6050
F 0 "#PWR036" H 6000 5900 50  0001 C CNN
F 1 "+3V3" H 6000 6190 50  0000 C CNN
F 2 "" H 6000 6050 50  0000 C CNN
F 3 "" H 6000 6050 50  0000 C CNN
	1    6000 6050
	1    0    0    -1  
$EndComp
$Comp
L INDUCTOR L202
U 1 1
P 4350 3500
F 0 "L202" V 4300 3500 40  0000 C CNN
F 1 "DR0608-332L" V 4450 3500 40  0000 C CNN
F 2 "MyKiCadLibs-Footprints:IND-TH-DR0608" H 4350 3500 60  0001 C CNN
F 3 "" H 4350 3500 60  0000 C CNN
F 4 "2.7A" V 4500 3500 40  0001 C CNN "Current"
F 5 "Coilcraft DR0608-332L DCR=0.012Ohm Isat=5.3A Irms=5.0A" V 4550 3550 40  0001 C CNN "Description"
	1    4350 3500
	0    -1   -1   0   
$EndComp
$Comp
L IC-REG-ST1S40IDR U202
U 1 1
P 2950 3500
F 0 "U202" H 3450 3750 60  0000 C CNN
F 1 "IC-REG-ST1S40IDR" H 3450 3650 60  0000 C CNN
F 2 "MyKiCadLibs-Footprints:IC_SOIC_8" H 3450 2850 60  0001 C CNN
F 3 "" H 2950 3500 60  0000 C CNN
F 4 "ST ST1S31 SO8 3 A DC step-down switching regulator" H 3450 2950 60  0001 C CNN "Description"
	1    2950 3500
	1    0    0    -1  
$EndComp
Wire Wire Line
	2450 3900 2950 3900
$Comp
L C C206
U 1 1
P 2850 4300
F 0 "C206" H 2850 4400 40  0000 L CNN
F 1 "100n" H 2860 4215 40  0000 L CNN
F 2 "MyKiCadLibs-Footprints:SMD-0805" H 2888 4150 30  0001 C CNN
F 3 "" H 2850 4400 60  0000 C CNN
F 4 "50V" H 2915 4150 40  0000 C CNN "Voltage"
F 5 "X7R" H 2920 4075 40  0000 C CNN "Type"
F 6 "Ceramic capacitor" H 2850 4600 40  0001 L CNN "Description"
F 7 "10%" H 3250 4800 40  0001 C CNN "Tolerance"
F 8 "0805" H 2850 4300 60  0001 C CNN "Size"
	1    2850 4300
	1    0    0    1   
$EndComp
$Comp
L GNDD #PWR037
U 1 1
P 2850 4600
F 0 "#PWR037" H 2850 4350 60  0001 C CNN
F 1 "GNDD" H 2850 4450 60  0000 C CNN
F 2 "" H 2850 4600 60  0000 C CNN
F 3 "" H 2850 4600 60  0000 C CNN
	1    2850 4600
	1    0    0    -1  
$EndComp
Wire Wire Line
	2850 4600 2850 4500
Wire Wire Line
	2850 4100 2850 3900
Connection ~ 2850 3900
$Comp
L R R203
U 1 1
P 2550 4250
F 0 "R203" V 2450 4250 40  0000 C CNN
F 1 "750" V 2557 4251 40  0000 C CNN
F 2 "MyKiCadLibs-Footprints:SMD-0805" V 2480 4250 30  0001 C CNN
F 3 "" V 2470 4250 30  0000 C CNN
F 4 "100mW" V 2650 4250 40  0001 C CNN "Power"
F 5 "Thick or thin film resistor" V 2795 4250 40  0001 C CNN "Description"
F 6 "0805" V 2725 4250 40  0001 C CNN "Size"
F 7 "1%" V 2875 4250 40  0001 C CNN "Tolerance"
	1    2550 4250
	-1   0    0    1   
$EndComp
$Comp
L GNDD #PWR038
U 1 1
P 2550 4600
F 0 "#PWR038" H 2550 4350 60  0001 C CNN
F 1 "GNDD" H 2550 4450 60  0000 C CNN
F 2 "" H 2550 4600 60  0000 C CNN
F 3 "" H 2550 4600 60  0000 C CNN
	1    2550 4600
	1    0    0    -1  
$EndComp
Wire Wire Line
	2550 4600 2550 4500
Wire Wire Line
	2550 4000 2550 3900
Connection ~ 2550 3900
$Comp
L +3V3 #PWR039
U 1 1
P 1850 3750
F 0 "#PWR039" H 1850 3600 50  0001 C CNN
F 1 "+3V3" H 1850 3890 50  0000 C CNN
F 2 "" H 1850 3750 50  0000 C CNN
F 3 "" H 1850 3750 50  0000 C CNN
	1    1850 3750
	1    0    0    -1  
$EndComp
Wire Wire Line
	1850 3750 1850 3900
Wire Wire Line
	1850 3900 1950 3900
Wire Wire Line
	3950 3700 4050 3700
Connection ~ 4050 3800
$Comp
L GNDD #PWR040
U 1 1
P 8650 3750
F 0 "#PWR040" H 8650 3500 60  0001 C CNN
F 1 "GNDD" H 8650 3600 60  0000 C CNN
F 2 "" H 8650 3750 60  0000 C CNN
F 3 "" H 8650 3750 60  0000 C CNN
	1    8650 3750
	1    0    0    -1  
$EndComp
Wire Wire Line
	8950 2750 9250 2750
Wire Wire Line
	8950 2750 8950 3650
Wire Wire Line
	8950 3650 8650 3650
Connection ~ 8650 3650
Wire Wire Line
	8650 2650 9250 2650
Connection ~ 8650 2650
$Comp
L MNT_HOLE FID202
U 1 1
P 9350 6100
F 0 "FID202" H 9350 6200 60  0000 C CNN
F 1 "MNT_HOLE" H 9350 6200 60  0001 C CNN
F 2 "MyKiCadLibs-Footprints:FID-1MM-3MM" H 9350 6200 60  0001 C CNN
F 3 "" H 9350 6200 60  0000 C CNN
F 4 "Fiducial" H 9350 6100 60  0001 C CNN "Description"
	1    9350 6100
	1    0    0    -1  
$EndComp
Wire Wire Line
	4950 6300 3500 6300
Wire Wire Line
	4200 6850 4950 6850
$EndSCHEMATC
